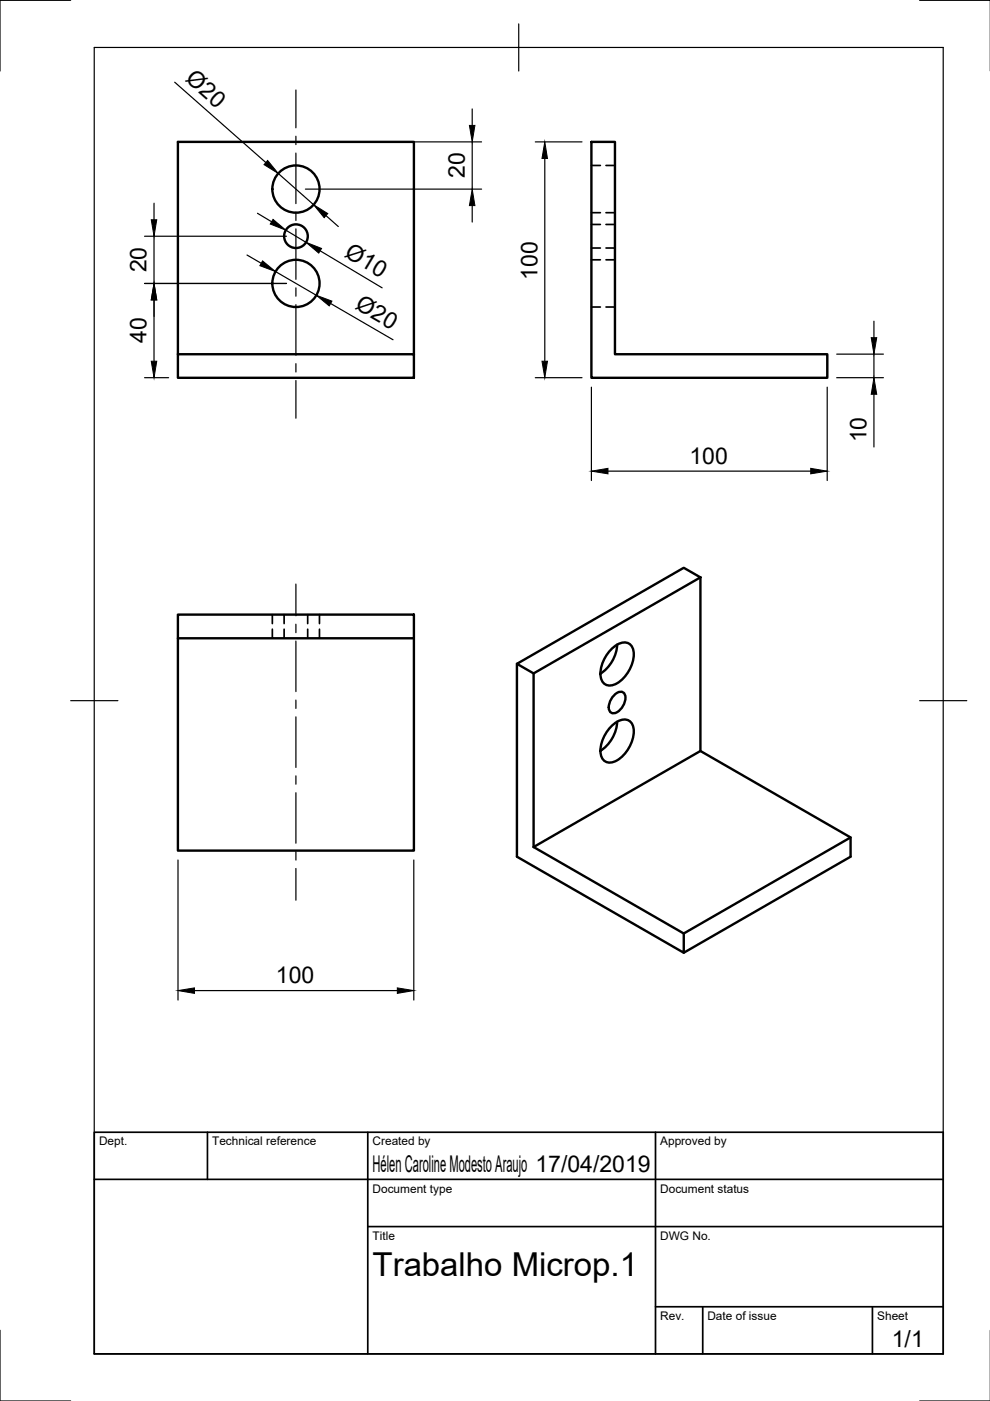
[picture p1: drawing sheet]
<svg xmlns="http://www.w3.org/2000/svg" width="210mm" height="297mm" viewBox="0 0 210 297" stroke-linecap="round" stroke-linejoin="round" font-family="sans-serif">
<!-- layer: Visible -->
<g fill="none" stroke="#000" stroke-width=".51">
<path d="M125.4 30.1h5v45h45v5h-50zM37.7 75.1h50.1v5h-50.1zM37.7 75.1v-45h50.1v45M37.7 130.3h50.1v50h-50.1zM37.7 135.3h50.1M129.6 137.7a3.3 3.3 0 0 1 3.7-1.3 3.3 3.3 0 0 1 .9 3.9 7.4 7.4 0 0 1-4.1 4.9 2.07 2.07 0 0 1-2.1-.3 2.07 2.07 0 0 1-.7-2.1 7.8 7.8 0 0 1 2.3-5.1zM130.8 136.7a7.8 7.8 0 0 1-3.5 6.1M148.5 122.4v36.8l-35.4 20.4M109.6 140.7v40.9l35.4 20.4v-4.1M109.6 140.7l35.4-20.3 3.5 2-35.4 20.4zM113.1 142.8v36.8M129.6 154a3.3 3.3 0 0 1 3.7-1.2 3.3 3.3 0 0 1 .9 3.8 7.4 7.4 0 0 1-4.1 4.9 2.07 2.07 0 0 1-2.1-.3 2.07 2.07 0 0 1-.7-2 7.8 7.8 0 0 1 2.3-5.2z"/>
<path d="M130.4 147.2a1.37 1.37 0 0 1 2-.2 3.3 3.3 0 0 1-2.5 4.2 1.26 1.26 0 0 1-.8-1.8 4.2 4.2 0 0 1 1.3-2.2zM130.8 153a7.8 7.8 0 0 1-3.5 6.2M148.5 159.2l31.8 18.4v4l-35.3 20.4M180.3 177.6l-35.3 20.3-31.9-18.3"/>
<circle cx="62.7" cy="50.1" r="2.51"/>
<circle cx="62.7" cy="40.1" r="5"/>
<circle cx="62.7" cy="60.1" r="5"/>
</g>
<!-- layer: Hidden -->
<g fill="none" stroke="#000" stroke-width=".36">
<path d="M125.4 35.1h1.9M128.5 35.1h1.9M125.4 45.1h1.9M125.4 47.6h1.9M125.4 52.6h1.9M125.4 55.1h1.9M128.5 45.1h1.9M128.5 47.6h1.9M128.5 52.6h1.9M128.5 55.1h1.9M125.4 65.1h1.9M128.5 65.1h1.9"/>
<path d="M57.7 130.3v1.9M57.7 133.4v1.9M60.2 130.3v1.9M60.2 133.4v1.9M65.2 130.3v1.9M65.2 133.4v1.9M67.7 130.3v1.9M67.7 133.4v1.9"/>
</g>
<!-- layer: Border -->
<path d="M15 .1h-15v15M20 10.1h180v276.9h-180zM110 5.1v10M195 .1h15M15 148.6h10M195 148.6h10M0 282.1v14.9h15M195 297h15" fill="none" stroke="#000" stroke-width=".25"/>
<!-- layer: TitleBlock -->
<path d="M20 240.1h180v46.9h-180zM20 250h180M44 240.1v9.9M78 240.1v46.9M139 240.1v46.9M78 260.1h122M139 277.1h61M149 277.1v9.9M185 277.1v9.9" fill="none" stroke="#000" stroke-width=".36"/>
<!-- layer: Dimensions -->
<g fill="none" stroke="#000" stroke-width=".25">
<path d="M37 17.4l19.4 17.1M39.8 30.1h62.3M59 36.8l7.5 6.6M100.1 23.1v3.5M100.1 30.1v10M113.5 30.1h9.9M115.5 33.6v43M30.6 50.1h30.1M32.7 43.1v3.5M32.7 50.1v10M52.4 54.1l3 1.7M54.6 45.2l3 1.8"/>
<path d="M58.4 57.6l8.7 5M60.6 48.8l4.3 2.6M64.7 40.1h37.4M67.9 53.2l13.1 7.8M69.1 45.7l2.6 2.3M100.1 43.6v3.5M30.6 60.1h30.1M32.7 63.6v13M70.1 64.4l13.2 7.6M177.4 75.1h9.9M185.3 68.1v3.5M185.3 75.1v5"/>
<path d="M30.6 80.1h5.2M113.5 80.1h9.9M125.4 82.1v19.8M128.9 99.9h43M175.4 82.1v19.8M177.4 80.1h9.9M185.3 83.6v11.2M37.7 182.3v29.7M87.7 182.3v29.7M41.2 210h43"/>
</g>
<g fill="#000" stroke="#000" stroke-width=".21">
<path d="M56.7 34l2.3 2.8-3-1.9zM99.5 26.6h1.2l-.6 3.5zM115.5 30.1l.6 3.5h-1.2zM32.1 46.6h1.1l-.5 3.5zM55.7 55.3l2.7 2.3-3.3-1.3zM57.9 46.5l2.7 2.3-3.3-1.3zM64.9 51.4l3.3 1.3-.6 1zM66.5 43.4l3 1.9-.8 .9zM100.1 40.1l.6 3.5h-1.2zM32.7 60.1l.5 3.5h-1.1zM32.1 76.6h1.1l-.5 3.5zM67.1 62.6l3.3 1.2-.6 1.1z"/>
<path d="M114.9 76.6h1.2l-.6 3.5zM184.7 71.6h1.2l-.6 3.5zM125.4 99.9l3.5-.6v1.2zM171.9 99.3l3.5 .6-3.5 .6zM185.3 80.1l.6 3.5h-1.2zM37.7 210l3.5-.5v1.1zM84.2 209.5l3.5 .5-3.5 .6z"/>
</g>
<!-- layer: Center Lines -->
<g fill="none" stroke="#000" stroke-width=".25">
<path d="M62.7 19.1v8M62.7 28.9v1.8M62.7 32.5v10.7M62.7 44.9v1.8M62.7 48.5v10.7M62.7 61v1.8M62.7 64.6v10.7M62.7 77.1v1.8M62.7 80.7v8M62.7 123.8v6.8M62.7 132.3v1.8M62.7 135.9v10.7"/>
<path d="M62.7 148.4v1.8M62.7 152v10.7M62.7 164.5v1.8M62.7 168.1v10.7M62.7 180.6v1.8M62.7 184.1v6.8"/>
</g>
<text font-size="7" x="79" y="270.6">Trabalho Microp.1</text>
<g font-size="4.9">
<text x="39.1" y="17" transform="rotate(41 39.1 17)">Ø20</text>
<text x="98.6" y="37.8" transform="rotate(-90 98.6 37.8)">20</text>
<text x="31.1" y="57.8" transform="rotate(-90 31.1 57.8)">20</text>
<text x="72.9" y="54.2" transform="rotate(31 72.9 54.2)">Ø10</text>
<text x="113.9" y="59.3" transform="rotate(-90 113.9 59.3)">100</text>
<text x="75.1" y="65.3" transform="rotate(30 75.1 65.3)">Ø20</text>
<text x="31.1" y="72.7" transform="rotate(-90 31.1 72.7)">40</text>
<text x="183.7" y="93.8" transform="rotate(-90 183.7 93.8)">10</text>
<text x="146.2" y="98.3">100</text>
<text x="58.5" y="208.5">100</text>
<text x="79" y="248.5">Hélen Caroline Modesto Araujo 17/04/2019</text>
<text x="189.1" y="285.7">1/1</text>
</g>
<g font-size="2.5">
<text x="21" y="242.9">Dept.</text>
<text x="45" y="242.9">Technical reference</text>
<text x="79" y="242.9">Created by</text>
<text x="140" y="242.9">Approved by</text>
<text x="79" y="252.8">Document type</text>
<text x="140" y="252.8">Document status</text>
<text x="79" y="262.9">Title</text>
<text x="140" y="262.9">DWG No.</text>
<text x="140" y="279.9">Rev.</text>
<text x="150" y="279.9">Date of issue</text>
<text x="186" y="279.9">Sheet</text>
</g>
</svg>
